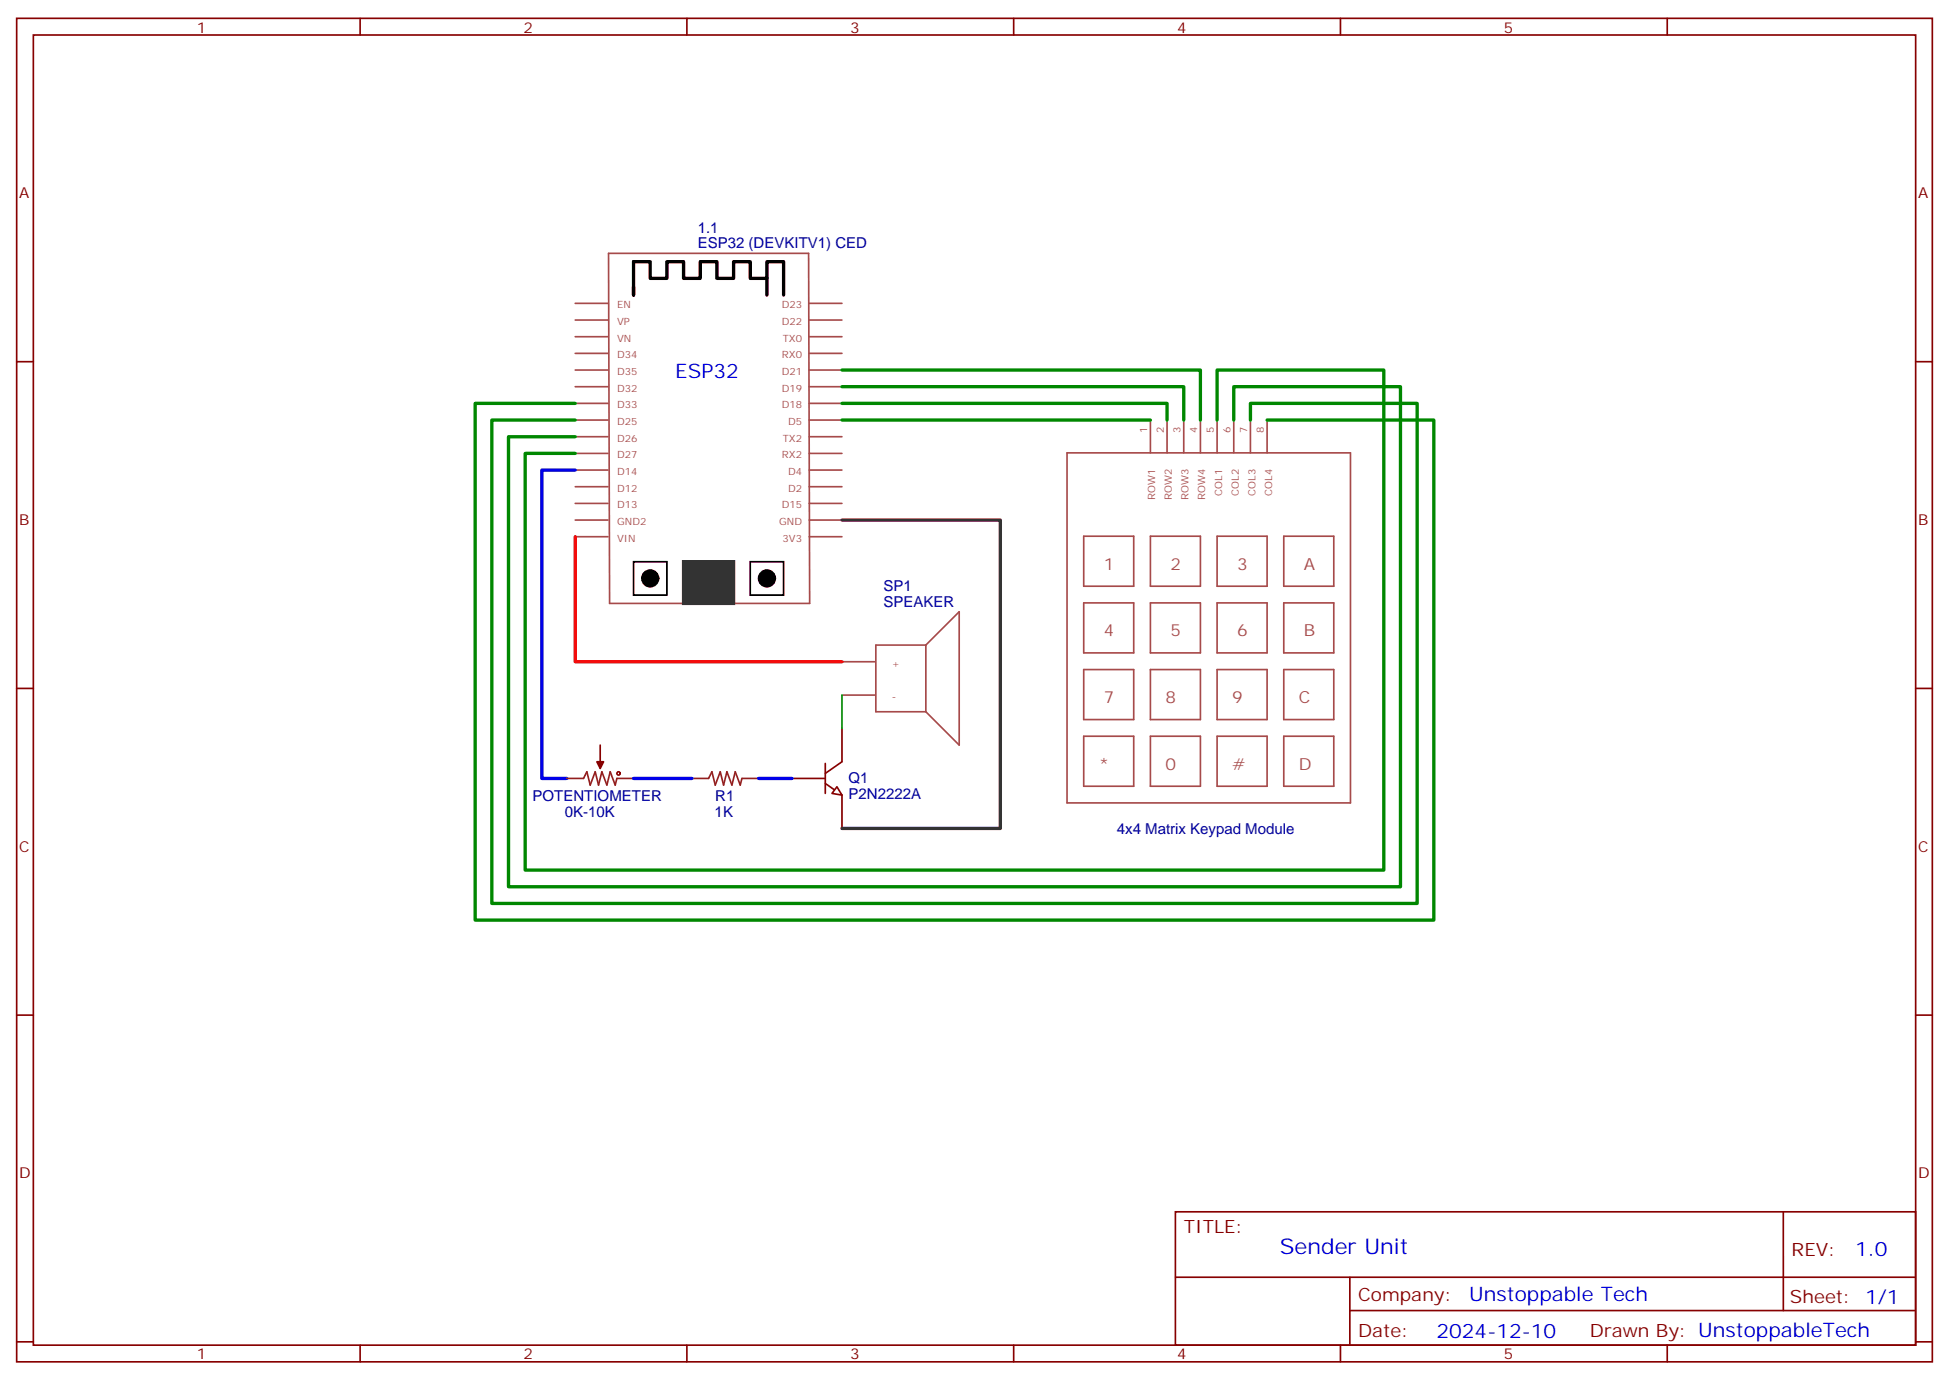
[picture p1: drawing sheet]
<svg xmlns="http://www.w3.org/2000/svg" width="412mm" height="292mm" viewBox="0 0 412 292" stroke-linecap="round" stroke-linejoin="round" font-family="sans-serif">
<g fill="none" stroke="#870000" stroke-width=".35">
<path d="M3.5 3.9h405.4v284.3h-405.4zM7.1 7.4h398.2v277.3h-398.2zM76.2 3.9v3.5M145.3 3.9v3.5M214.5 3.9v3.5M283.6 3.9v3.5M352.8 3.9v3.5M3.5 76.6h3.6M405.3 76.6h3.6M3.5 145.7h3.6M405.3 145.7h3.6M174.6 165.8l3.6 2.5"/>
<path d="M174.6 161.6v6.3M178.2 161.2l-3.6 2.5M3.5 214.8h3.6M405.3 214.8h3.6M248.7 256.5h156.6v28.2h-156.6zM377.3 256.5v20.9M248.7 270.3h156.5M285.6 277.4h119.6M285.6 270.3v14.1M3.5 284h3.6M76.2 284.7v3.5M145.3 284.7v3.5"/>
<path d="M214.5 284.7v3.5M283.6 284.7v3.5M352.8 284.7v3.5M405.3 284h3.6"/>
</g>
<g fill="none" stroke="#a64a4a" stroke-width=".35">
<path d="M128.8 53.6h42.3l.2 74.1h-42.3zM121.7 78.3h7M121.7 74.8h7M121.7 71.3h7M121.7 67.7h7M121.7 64.2h7M171.2 78.3h7M171.2 74.8h7M171.2 71.3h7M171.2 67.7h7M171.2 64.2h7M121.7 99.5h7"/>
<path d="M121.7 96h7M121.7 92.4h7M121.7 88.9h7M121.7 85.4h7M121.7 81.8h7M171.2 99.5h7M171.2 96h7M171.2 92.4h7M171.2 88.9h7M171.2 85.4h7M171.2 81.8h7M225.8 95.8h60v74.1h-60z"/>
<path d="M243.4 88.9v6.9M246.9 88.9v6.9M250.5 88.9v6.9M254 88.9v6.9M257.5 88.9v6.9M261.1 88.9v6.9M264.6 88.9v6.9M268.1 88.9v6.9M121.7 113.6h7M121.7 110.1h7M121.7 106.5h7M121.7 103h7"/>
<path d="M171.2 113.6h7M171.2 110.1h7M171.2 106.5h7M171.2 103h7M229.3 113.5h10.6v10.6h-10.6zM243.4 113.5h10.6v10.6h-10.6zM257.5 113.5h10.6v10.6h-10.6zM271.6 113.5h10.6v10.6h-10.6zM229.3 127.6h10.6v10.6h-10.6zM243.4 127.6h10.6v10.6h-10.6zM257.5 127.6h10.6v10.6h-10.6zM271.6 127.6h10.6v10.6h-10.6z"/>
<path d="M229.3 141.7h10.6v10.6h-10.6zM229.3 155.8h10.6v10.6h-10.6zM243.4 141.7h10.6v10.6h-10.6zM243.4 155.8h10.6v10.6h-10.6zM257.5 141.7h10.6v10.6h-10.6zM257.5 155.8h10.6v10.6h-10.6zM271.6 141.7h10.6v10.6h-10.6zM271.6 155.8h10.6v10.6h-10.6z"/>
</g>
<path d="M144.6 118.9h10.6v8.8h-10.6z" fill="#333" stroke="#333" stroke-width=".71"/>
<path d="M134.1 118.9h7v7h-7zM158.7 118.9h7.1v7h-7.1z" fill="none" stroke="#000" stroke-width=".35"/>
<g fill="#000" stroke="#000" stroke-width=".35">
<circle cx="137.6" cy="122.4" r="1.76"/>
<circle cx="162.3" cy="122.4" r="1.76"/>
</g>
<path d="M162.3 58.9v3.5M134.1 60.7v1.7v-7h3.5v3.5h3.5v-3.5h3.5v3.5h3.6v-3.5h3.5v3.5h3.5v-3.5h3.5v3.5h3.6v-3.5h3.5v7" fill="none" stroke="#000" stroke-width=".71"/>
<path d="M177.1 166.5l1.1 1.8-2.2-.4z" fill="#fff" stroke="#870000" stroke-width=".35"/>
<path d="M127 157.7v3.5M178.2 154.2v7M167.6 164.7h7M178.2 168.3v7" fill="none" stroke="#870000" stroke-width=".35"/>
<path d="M195.9 136.5h-10.6v14.1h10.6M195.9 136.5v14.1M195.9 136.5l7.1-7v28.2l-7.1-7.1M178.2 140.1h6.9M178.2 147.1h6.9" fill="none" stroke="#a64a4a" stroke-width=".35"/>
<path d="M178.2 78.3h75.8v10.6M121.7 88.9h-17.6v102.3h195.8v-105.8h-35.3v3.5M121.7 85.4h-21.2v109.3h202.9v-105.8h-35.3M178.2 85.4h68.7v3.5M178.2 81.8h72.3v7.1M178.2 88.9h65.2M257.5 88.9v-10.6h35.3v105.9h-181.7v-88.2h10.6M261.1 88.9v-7.1h35.2v105.9h-188.7v-95.3h14.1" fill="none" stroke="#008700" stroke-width=".71"/>
<path d="M121.7 113.6v26.5h56.5" fill="none" stroke="#f00" stroke-width=".71"/>
<path d="M121.7 99.5h-7v65.2h5.2M134.1 164.7h12.3M160.5 164.7h7.1" fill="none" stroke="#00f" stroke-width=".71"/>
<path d="M178.2 110.1h33.5v65.2h-33.5" fill="none" stroke="#333" stroke-width=".71"/>
<path d="M119.9 164.7h3.6l.7-1.4 .7 2.9 1-2.9 .7 2.9 .8-2.9 1 2.9 .7-2.9 1.1 2.9 .3-1.5h3.6M127 161.2v1.4M146.4 164.7h3.5l.7-1.4 .7 2.9 1.1-2.9 .7 2.9 .7-2.9 1.1 2.9 .7-2.9 1 2.9 .4-1.5h3.5" fill="none" stroke="#8c2424" stroke-width=".35"/>
<path d="M126.3 161.2h1.4l-.7 1.4z" fill="#870000" stroke="#870000" stroke-width=".35"/>
<circle cx="130.9" cy="163.7" r=".35" fill="none" stroke="#a10000" stroke-width=".35"/>
<path d="M178.2 147.1v7.1" fill="none" stroke="#008700" stroke-width=".35"/>
<text font-size="4.6" fill="#00f" x="270.8" y="265.5">Sender Unit</text>
<g font-size="4.2" fill="#00f">
<text x="142.9" y="80.1">ESP32</text>
<text x="392.5" y="265.7">1.0</text>
<text x="310.9" y="275.3">Unstoppable Tech</text>
<text x="304" y="283.1">2024-12-10</text>
</g>
<g font-size="3.9" fill="#800">
<text x="250.5" y="261.1">TITLE:</text>
<text x="379.1" y="265.7">REV:</text>
<text x="287.4" y="275.3">Company:</text>
<text x="378.7" y="275.9">Sheet: 1/1</text>
<text x="287.4" y="282.9">Date:</text>
<text x="336.4" y="283">Drawn By: UnstoppableTech</text>
</g>
<g font-size="3.5" fill="#a54b4b">
<text x="233.5" y="120.5">1</text>
<text x="247.6" y="120.5">2</text>
<text x="261.8" y="120.5">3</text>
<text x="275.9" y="120.5">A</text>
<text x="233.5" y="134.6">4</text>
<text x="247.6" y="134.6">5</text>
<text x="261.8" y="134.6">6</text>
<text x="275.9" y="134.6">B</text>
<text x="233.5" y="148.8">7</text>
<text x="246.6" y="148.8">8</text>
<text x="260.7" y="148.8">9</text>
<text x="274.8" y="148.8">C</text>
<text x="232.5" y="162.9">*</text>
<text x="246.6" y="162.9">0</text>
<text x="260.7" y="162.9">#</text>
<text x="274.8" y="162.9">D</text>
</g>
<g font-size="3.2" fill="#800">
<text x="41.6" y="6.9">1</text>
<text x="110.8" y="6.9">2</text>
<text x="179.9" y="6.9">3</text>
<text x="249.1" y="6.9">4</text>
<text x="318.2" y="6.9">5</text>
<text x="4.1" y="42">A</text>
<text x="405.9" y="42">A</text>
<text x="4.1" y="111.1">B</text>
<text x="405.9" y="111.1">B</text>
<text x="4.1" y="180.3">C</text>
<text x="405.9" y="180.3">C</text>
<text x="4.1" y="249.4">D</text>
<text x="405.9" y="249.4">D</text>
<text x="41.6" y="287.7">1</text>
<text x="110.8" y="287.7">2</text>
<text x="179.9" y="287.7">3</text>
<text x="249.1" y="287.7">4</text>
<text x="318.2" y="287.7">5</text>
</g>
<g font-size="3.2" fill="#000080">
<text x="147.6" y="52.6">ESP32 (DEVKITV1) CED</text>
<text x="147.6" y="49.3">1.1</text>
<text x="187" y="125.1">SP1</text>
<text x="187" y="128.4">SPEAKER</text>
<text x="179.6" y="165.8">Q1</text>
<text x="112.7" y="169.4">POTENTIOMETER</text>
<text x="119.5" y="173">0K-10K</text>
<text x="151.2" y="173">1K</text>
<text x="151.4" y="169.4">R1</text>
<text x="179.6" y="169.1">P2N2222A</text>
<text x="236.3" y="176.4">4x4 Matrix Keypad Module</text>
</g>
<g font-size="2.1" fill="#a54b4b">
<text x="130.6" y="65.2">EN</text>
<text x="165.4" y="65.2">D23</text>
<text x="130.6" y="68.8">VP</text>
<text x="165.4" y="68.8">D22</text>
<text x="130.6" y="75.8">D34</text>
<text x="130.6" y="72.3">VN</text>
<text x="165.5" y="75.8">RX0</text>
<text x="165.6" y="72.3">TX0</text>
<text x="130.6" y="82.9">D32</text>
<text x="130.6" y="79.4">D35</text>
<text x="165.4" y="82.9">D19</text>
<text x="165.4" y="79.4">D21</text>
<text x="130.6" y="89.9">D25</text>
<text x="130.6" y="86.4">D33</text>
<text x="165.4" y="86.4">D18</text>
<text x="166.8" y="89.9">D5</text>
<text x="130.6" y="93.5">D26</text>
<text x="165.6" y="93.5">TX2</text>
<text x="242.7" y="91.6" transform="rotate(-90 242.7 91.6)">1</text>
<text x="246.2" y="91.6" transform="rotate(-90 246.2 91.6)">2</text>
<text x="249.8" y="91.6" transform="rotate(-90 249.8 91.6)">3</text>
<text x="253.3" y="91.6" transform="rotate(-90 253.3 91.6)">4</text>
<text x="256.8" y="91.6" transform="rotate(-90 256.8 91.6)">5</text>
<text x="260.4" y="91.6" transform="rotate(-90 260.4 91.6)">6</text>
<text x="263.9" y="91.6" transform="rotate(-90 263.9 91.6)">7</text>
<text x="267.4" y="91.6" transform="rotate(-90 267.4 91.6)">8</text>
<text x="130.6" y="100.5">D14</text>
<text x="130.6" y="97">D27</text>
<text x="165.5" y="97">RX2</text>
<text x="166.8" y="100.5">D4</text>
<text x="130.6" y="107.6">D13</text>
<text x="130.6" y="104.1">D12</text>
<text x="165.4" y="107.6">D15</text>
<text x="166.8" y="104.1">D2</text>
<text x="244.5" y="105.8" transform="rotate(-90 244.5 105.8)">ROW1</text>
<text x="248" y="105.8" transform="rotate(-90 248 105.8)">ROW2</text>
<text x="251.5" y="105.8" transform="rotate(-90 251.5 105.8)">ROW3</text>
<text x="255" y="105.8" transform="rotate(-90 255 105.8)">ROW4</text>
<text x="258.6" y="104.9" transform="rotate(-90 258.6 104.9)">COL1</text>
<text x="262.1" y="104.9" transform="rotate(-90 262.1 104.9)">COL2</text>
<text x="265.6" y="104.9" transform="rotate(-90 265.6 104.9)">COL3</text>
<text x="269.2" y="104.9" transform="rotate(-90 269.2 104.9)">COL4</text>
<text x="130.6" y="111.1">GND2</text>
<text x="164.9" y="111.1">GND</text>
<text x="130.6" y="114.6">VIN</text>
<text x="165.6" y="114.6">3V3</text>
<text x="188.7" y="141.1">+</text>
<text x="188.7" y="148.1">-</text>
</g>
</svg>
